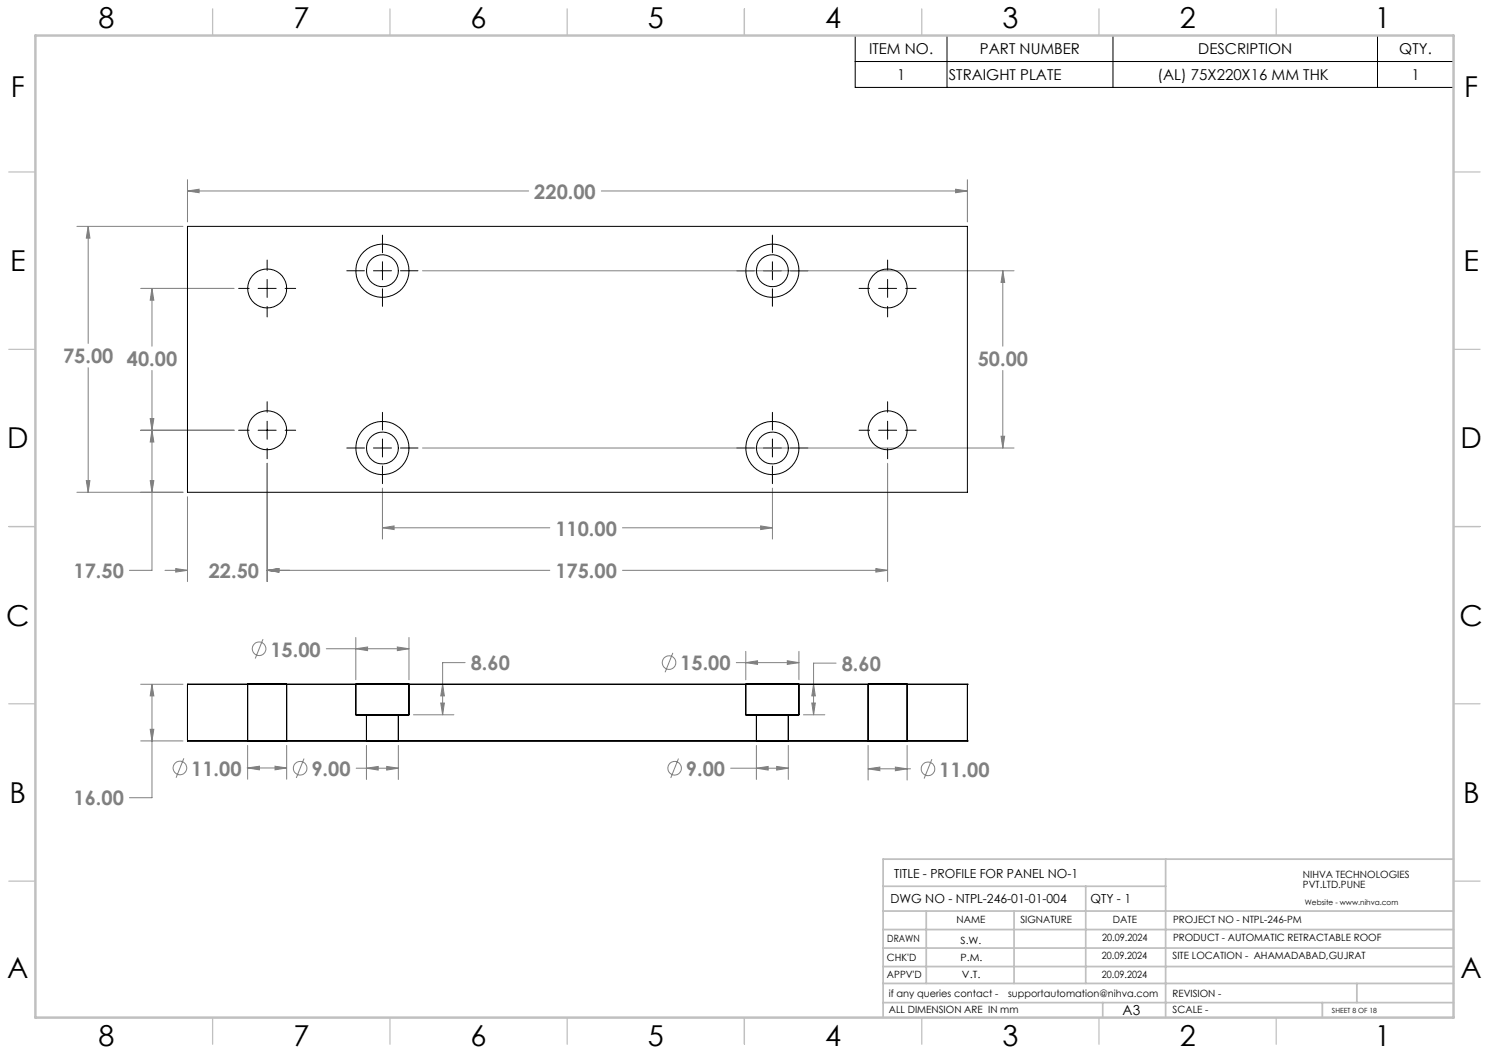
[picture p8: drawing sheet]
<svg xmlns="http://www.w3.org/2000/svg" width="420mm" height="297mm" viewBox="0 0 420 297" stroke-linecap="round" stroke-linejoin="round" font-family="sans-serif">
<g fill="none" stroke="#808080" stroke-width=".28">
<path d="M52.9 53.9l3.3-.5v1zM52.9 50.7v11.9M52.9 53.9h96.2M169.6 53.9h103.3M269.6 53.4l3.3 .5-3.3 .5zM272.9 50.7v11.9M21.7 63.8h29.9M24.9 63.8l.5 3.4h-1.1zM24.9 63.8v33.1M119.2 76.4h166.8M282.9 76.4l.5 3.3h-1zM282.9 76.4v21.2"/>
<path d="M39.7 81.3h26.3M42.9 81.3l.5 3.4h-1zM42.9 81.3v16.3M24.9 103.7v35.1M42.4 118.1h1l-.5 3.3zM42.9 104.5v56.4h-6.4M282.9 104.5v21.9M21.7 138.8h29.9M24.3 135.6h1.1l-.5 3.2zM39.7 121.4h26.3M42.4 135.6h1l-.5 3.2zM42.9 121.4l.5 3.3h-1z"/>
<path d="M75.4 130.7v33.3M107.9 137.7v14.3M119.2 126.4h166.8M217.9 137.7v14.3M250.4 130.7v33.3M282.4 123h1l-.5 3.4zM52.9 140.1v23.9M107.9 148.9l3.3-.6v1.1zM107.9 148.9h47.2M175.6 148.9h42.3M214.6 148.3l3.3 .6-3.3 .5zM46.5 160.9h6.4"/>
<path d="M49.6 160.4l3.3 .5-3.3 .5zM75.4 160.9l3.3-.5v1zM75.4 160.9h79.7M100.4 179.8v11.9M115.4 179.8v11.9M175.6 160.9h74.8M247.1 160.4l3.3 .5-3.3 .5zM39.7 193h11.9M42.9 193l.5 3.3h-1zM42.9 193v32h-6.4M74.2 180.3l-2.2 5.4M92 183h23.4"/>
<path d="M100.4 183l3.3-.5v1zM112.1 182.5l3.3 .5-3.3 .5zM124.3 198.3h1l-.5 3.3zM124.8 193l.5 3.3h-1zM131.2 186.9h-6.4v14.7M189.8 184.1l-2.2 5.5M207.7 186.9h17.7M210.4 186.9l3.3-.5v1zM210.4 183.7v8M222.1 186.4l3.3 .5-3.3 .5zM225.4 183.7v8M229 198.3h1l-.5 3.3z"/>
<path d="M229.5 193l.5 3.3h-1zM235.8 187h-6.3v14.6M39.7 209h11.9M42.4 205.7h1l-.5 3.3zM51.9 213.9l-2.2 5.5M69.7 216.6h11.2M69.8 216.6l3.4-.5v1zM69.8 210.3v9.5M77.6 216.1l3.3 .5-3.3 .5zM80.9 210.3v9.5M85.8 214l-2.2 5.4M100.5 216.7h11.9"/>
<path d="M103.4 216.7l3.3-.5v1zM103.4 210.3v9.5M109.1 216.2l3.3 .5-3.3 .5zM112.4 210.3v9.5M116.6 201.6h11.4M191.4 214l-2.2 5.4M206.1 216.7h16.3M213.4 216.7l3.3-.5v1zM213.4 210.3v9.5M219.1 216.2l3.3 .5-3.3 .5zM222.4 210.3v9.5M226.6 201.6h6.1"/>
<path d="M244.9 216.8l3.3-.4v1zM244.9 210.3v9.7M244.9 216.8h11.9M252.6 216.4l3.3 .4-3.3 .6zM255.9 210.3v9.7M262.9 214.1l-2.2 5.5"/>
<circle cx="73.1" cy="183" r="1.92"/>
<circle cx="188.7" cy="186.9" r="1.92"/>
<circle cx="50.8" cy="216.6" r="1.92"/>
<circle cx="84.7" cy="216.7" r="1.91"/>
<circle cx="190.3" cy="216.7" r="1.91"/>
<circle cx="261.8" cy="216.8" r="1.91"/>
</g>
<g fill="none" stroke="#000" stroke-width=".28">
<path d="M241.2 10h168.8v14.7h-168.8zM241.2 17.4h168.8M267.1 10v14.7M313.9 10v14.7M388.5 10v14.7M75.4 73.3v3M75.4 78.8v5.1M97.8 76.4h5M105.3 76.4h5.1M107.9 66.3v5M107.9 73.8v5.1M113 76.4h4.9"/>
<path d="M207.8 76.4h5M215.3 76.4h5.1M217.9 66.3v5M217.9 73.8v5.1M223 76.4h4.9M250.4 73.3v3M250.4 78.8v5.1M67.3 81.3h3M72.8 81.3h5.1M75.4 86.4v3M80.4 81.3h3M107.9 81.5v4.9"/>
<path d="M217.9 81.5v4.9M242.3 81.3h3M247.8 81.3h5.1M250.4 86.4v3M255.4 81.3h3M75.4 113.3v3M75.4 118.8v5.1M107.9 116.3v5M217.9 116.3v5M250.4 113.3v3M250.4 118.8v5.1M67.3 121.4h3"/>
<path d="M72.8 121.4h5.1M75.4 126.4v3M80.4 121.4h3M97.8 126.4h5M105.3 126.4h5.1M107.9 123.8v5.1M107.9 131.4v5M113 126.4h4.9M207.8 126.4h5M215.3 126.4h5.1M217.9 123.8v5.1M217.9 131.4v5"/>
<path d="M223 126.4h4.9M242.3 121.4h3M247.8 121.4h5.1M250.4 126.4v3M255.4 121.4h3"/>
</g>
<g fill="none" stroke="#c0c0c0" stroke-width=".35">
<path d="M60 2.5v7.5M110 2.5v7.5M160 2.5v7.5M210 2.5v7.5M260 2.5v7.5M310 2.5v7.5M360 2.5v7.5M2.5 48.5h7.5M410 48.5h7.5M2.5 98.5h7.5M410 98.5h7.5M2.5 148.5h7.5"/>
<path d="M410 148.5h7.5M2.5 198.5h7.5M410 198.5h7.5M2.5 248.5h7.5M410 248.5h7.5M60 287v7.5M110 287v7.5M160 287v7.5M210 287v7.5M260 287v7.5M310 287v7.5M360 287v7.5"/>
</g>
<g fill="none" stroke="#c0c0c0" stroke-width=".5">
<path d="M249.1 257h160.9M249.1 250h79.7M261.3 257v20.4M286 257v20.4M306.2 250v27.4M328.8 242.3v44.7M410 242.3h-160.9v44.7M249.1 272.6h160.9M249.1 267.4h160.9M249.1 262.2h160.9M249.1 277.4h160.9M382.7 277.4v5.4"/>
<path d="M249.1 282.8h160.9M311 282.8v4.2M373 282.8v4.2"/>
</g>
<path d="M10 10h400v277h-400z" fill="none" stroke="#c0c0c0" stroke-width=".7"/>
<path d="M52.9 53.9l3.3-.5v1zM269.6 53.4l3.3 .5-3.3 .5zM24.9 63.8l.5 3.4h-1.1zM24.3 135.6h1.1l-.5 3.2zM107.9 148.9l3.3-.6v1.1zM214.6 148.3l3.3 .6-3.3 .5zM282.9 76.4l.5 3.3h-1zM282.4 123h1l-.5 3.4zM42.9 81.3l.5 3.4h-1zM42.4 118.1h1l-.5 3.3zM75.4 160.9l3.3-.5v1zM247.1 160.4l3.3 .5-3.3 .5zM75.4 160.9l3.3-.5v1zM49.6 160.4l3.3 .5-3.3 .5zM42.9 121.4l.5 3.3h-1zM42.4 135.6h1l-.5 3.2zM42.4 205.7h1l-.5 3.3zM42.9 193l.5 3.3h-1zM100.4 183l3.3-.5v1zM112.1 182.5l3.3 .5-3.3 .5zM124.3 198.3h1l-.5 3.3zM124.8 193l.5 3.3h-1zM103.4 216.7l3.3-.5v1zM109.1 216.2l3.3 .5-3.3 .5zM69.8 216.6l3.4-.5v1zM77.6 216.1l3.3 .5-3.3 .5zM210.4 186.9l3.3-.5v1zM222.1 186.4l3.3 .5-3.3 .5zM229 198.3h1l-.5 3.3zM229.5 193l.5 3.3h-1zM213.4 216.7l3.3-.5v1zM219.1 216.2l3.3 .5-3.3 .5zM244.9 216.8l3.3-.4v1zM252.6 216.4l3.3 .4-3.3 .6z" fill="#808080"/>
<g fill="none" stroke="#000" stroke-width=".28">
<path d="M52.9 63.8h220v75h-220zM52.9 193v16M52.9 193h220M52.9 193h.1M69.8 193h11.1zM69.8 193v16M80.9 193v16M100.4 193v8.6M100.4 193h15zM115.4 193v8.6M210.4 193v8.6M210.4 193h15z"/>
<path d="M225.4 193v8.6M244.9 193h11zM244.9 193v16M255.9 193v16M272.9 193v16M272.9 193h.1M52.9 209h220M52.9 209h.1M69.8 209h11.1zM100.4 201.6h15zM103.4 201.6v7.4M103.4 209h9z"/>
<path d="M103.4 201.6h9zM112.4 201.6v7.4M210.4 201.6h15zM213.4 201.6v7.4M213.4 209h9zM213.4 201.6h9zM222.4 201.6v7.4M244.9 209h11zM272.9 209h.1"/>
<circle cx="107.9" cy="76.4" r="7.5"/>
<circle cx="107.9" cy="76.4" r="4.5"/>
<circle cx="217.9" cy="76.4" r="4.5"/>
<circle cx="217.9" cy="76.4" r="7.5"/>
<circle cx="75.4" cy="81.3" r="5.5"/>
<circle cx="250.4" cy="81.3" r="5.5"/>
<circle cx="75.4" cy="121.4" r="5.5"/>
<circle cx="107.9" cy="126.4" r="7.5"/>
<circle cx="107.9" cy="126.4" r="4.5"/>
<circle cx="217.9" cy="126.4" r="4.5"/>
<circle cx="217.9" cy="126.4" r="7.5"/>
<circle cx="250.4" cy="121.4" r="5.5"/>
</g>
<g font-size="8.1">
<text x="27.8" y="8">8</text>
<text x="82.8" y="8">7</text>
<text x="132.8" y="8">6</text>
<text x="182.8" y="8">5</text>
<text x="232.8" y="8">4</text>
<text x="282.8" y="8">3</text>
<text x="332.8" y="8">2</text>
<text x="387.8" y="8">1</text>
<text x="3" y="27.2">F</text>
<text x="413" y="27.2">F</text>
<text x="2.8" y="76.5">E</text>
<text x="412.8" y="76.5">E</text>
<text x="2" y="126.5">D</text>
<text x="412" y="126.5">D</text>
<text x="1.7" y="176.5">C</text>
<text x="411.7" y="176.5">C</text>
<text x="2.7" y="226.5">B</text>
<text x="412.7" y="226.5">B</text>
<text x="2" y="275.7">A</text>
<text x="412" y="275.7">A</text>
<text x="27.8" y="295">8</text>
<text x="82.8" y="295">7</text>
<text x="132.8" y="295">6</text>
<text x="182.8" y="295">5</text>
<text x="232.8" y="295">4</text>
<text x="282.8" y="295">3</text>
<text x="332.8" y="295">2</text>
<text x="387.8" y="295">1</text>
</g>
<g font-size="5.6" fill="#808080">
<text x="150.7" y="56">220.00</text>
<text x="17.8" y="102.5">75.00 40.00</text>
<text x="275.8" y="103.2">50.00</text>
<text x="156.7" y="151">110.00</text>
<text x="20.8" y="163">17.50</text>
<text x="58.9" y="163">22.50</text>
<text x="156.7" y="163">175.00</text>
<text x="76.3" y="185.2">15.00</text>
<text x="132.8" y="189.1">8.60</text>
<text x="191.9" y="189.1">15.00</text>
<text x="237.4" y="189.2">8.60</text>
<text x="53.9" y="218.8">11.00</text>
<text x="87.8" y="218.9">9.00</text>
<text x="193.5" y="218.9">9.00</text>
<text x="264.9" y="219">11.00</text>
<text x="20.8" y="227.2">16.00</text>
</g>
<g font-size="4.2">
<text x="245.1" y="15.2">ITEM NO.</text>
<text x="276.4" y="15.2">PART NUMBER</text>
<text x="338" y="15.2">DESCRIPTION</text>
<text x="394.7" y="15.2">QTY.</text>
<text x="253" y="22.5">1</text>
<text x="267.6" y="22.5">STRAIGHT PLATE</text>
<text x="326.5" y="22.5">(AL) 75X220X16 MM THK</text>
<text x="398.1" y="22.5">1</text>
</g>
<text font-size="3.9" x="316.7" y="286.4">A3</text>
<g font-size="3.5">
<text x="252.2" y="247.7">TITLE - PROFILE FOR PANEL NO-1</text>
<text x="251.2" y="254.8">DWG NO - NTPL-246-01-01-004</text>
<text x="307.6" y="254.8">QTY - 1</text>
</g>
<g font-size="2.8">
<text x="367.5" y="247.7">NIHVA TECHNOLOGIES</text>
<text x="367.5" y="250.5">PVT.LTD.PUNE</text>
<text x="269.8" y="260.4">NAME</text>
<text x="287.8" y="260.4">SIGNATURE</text>
<text x="313.9" y="260.5">DATE</text>
<text x="330.9" y="260.5">PROJECT NO - NTPL-246-PM</text>
<text x="250.3" y="265.7">DRAWN</text>
<text x="270.9" y="266.1">S.W.</text>
<text x="310.9" y="265.5">20.09.2024</text>
<text x="330.9" y="265.5">PRODUCT - AUTOMATIC RETRACTABLE ROOF</text>
<text x="250.2" y="271.1">CHK'D</text>
<text x="250.2" y="275.8">APPV'D</text>
<text x="270.9" y="271.1">P.M.</text>
<text x="271.3" y="275.8">V.T.</text>
<text x="310.8" y="270.6">20.09.2024</text>
<text x="310.8" y="275.8">20.09.2024</text>
<text x="330.7" y="270.6">SITE LOCATION - AHAMADABAD,GUJRAT</text>
<text x="250.7" y="281.1">if any queries contact -</text>
<text x="284.3" y="281.1">supportautomation@nihva.com</text>
<text x="330.7" y="281.1">REVISION -</text>
<text x="250.7" y="285.6">ALL DIMENSION ARE IN mm</text>
<text x="330.7" y="285.6">SCALE -</text>
</g>
<text font-size="2.1" x="368.1" y="255.1">Website - www.nihva.com</text>
<text font-size="2" x="375.7" y="285.6">SHEET 8 OF 18</text>
</svg>
